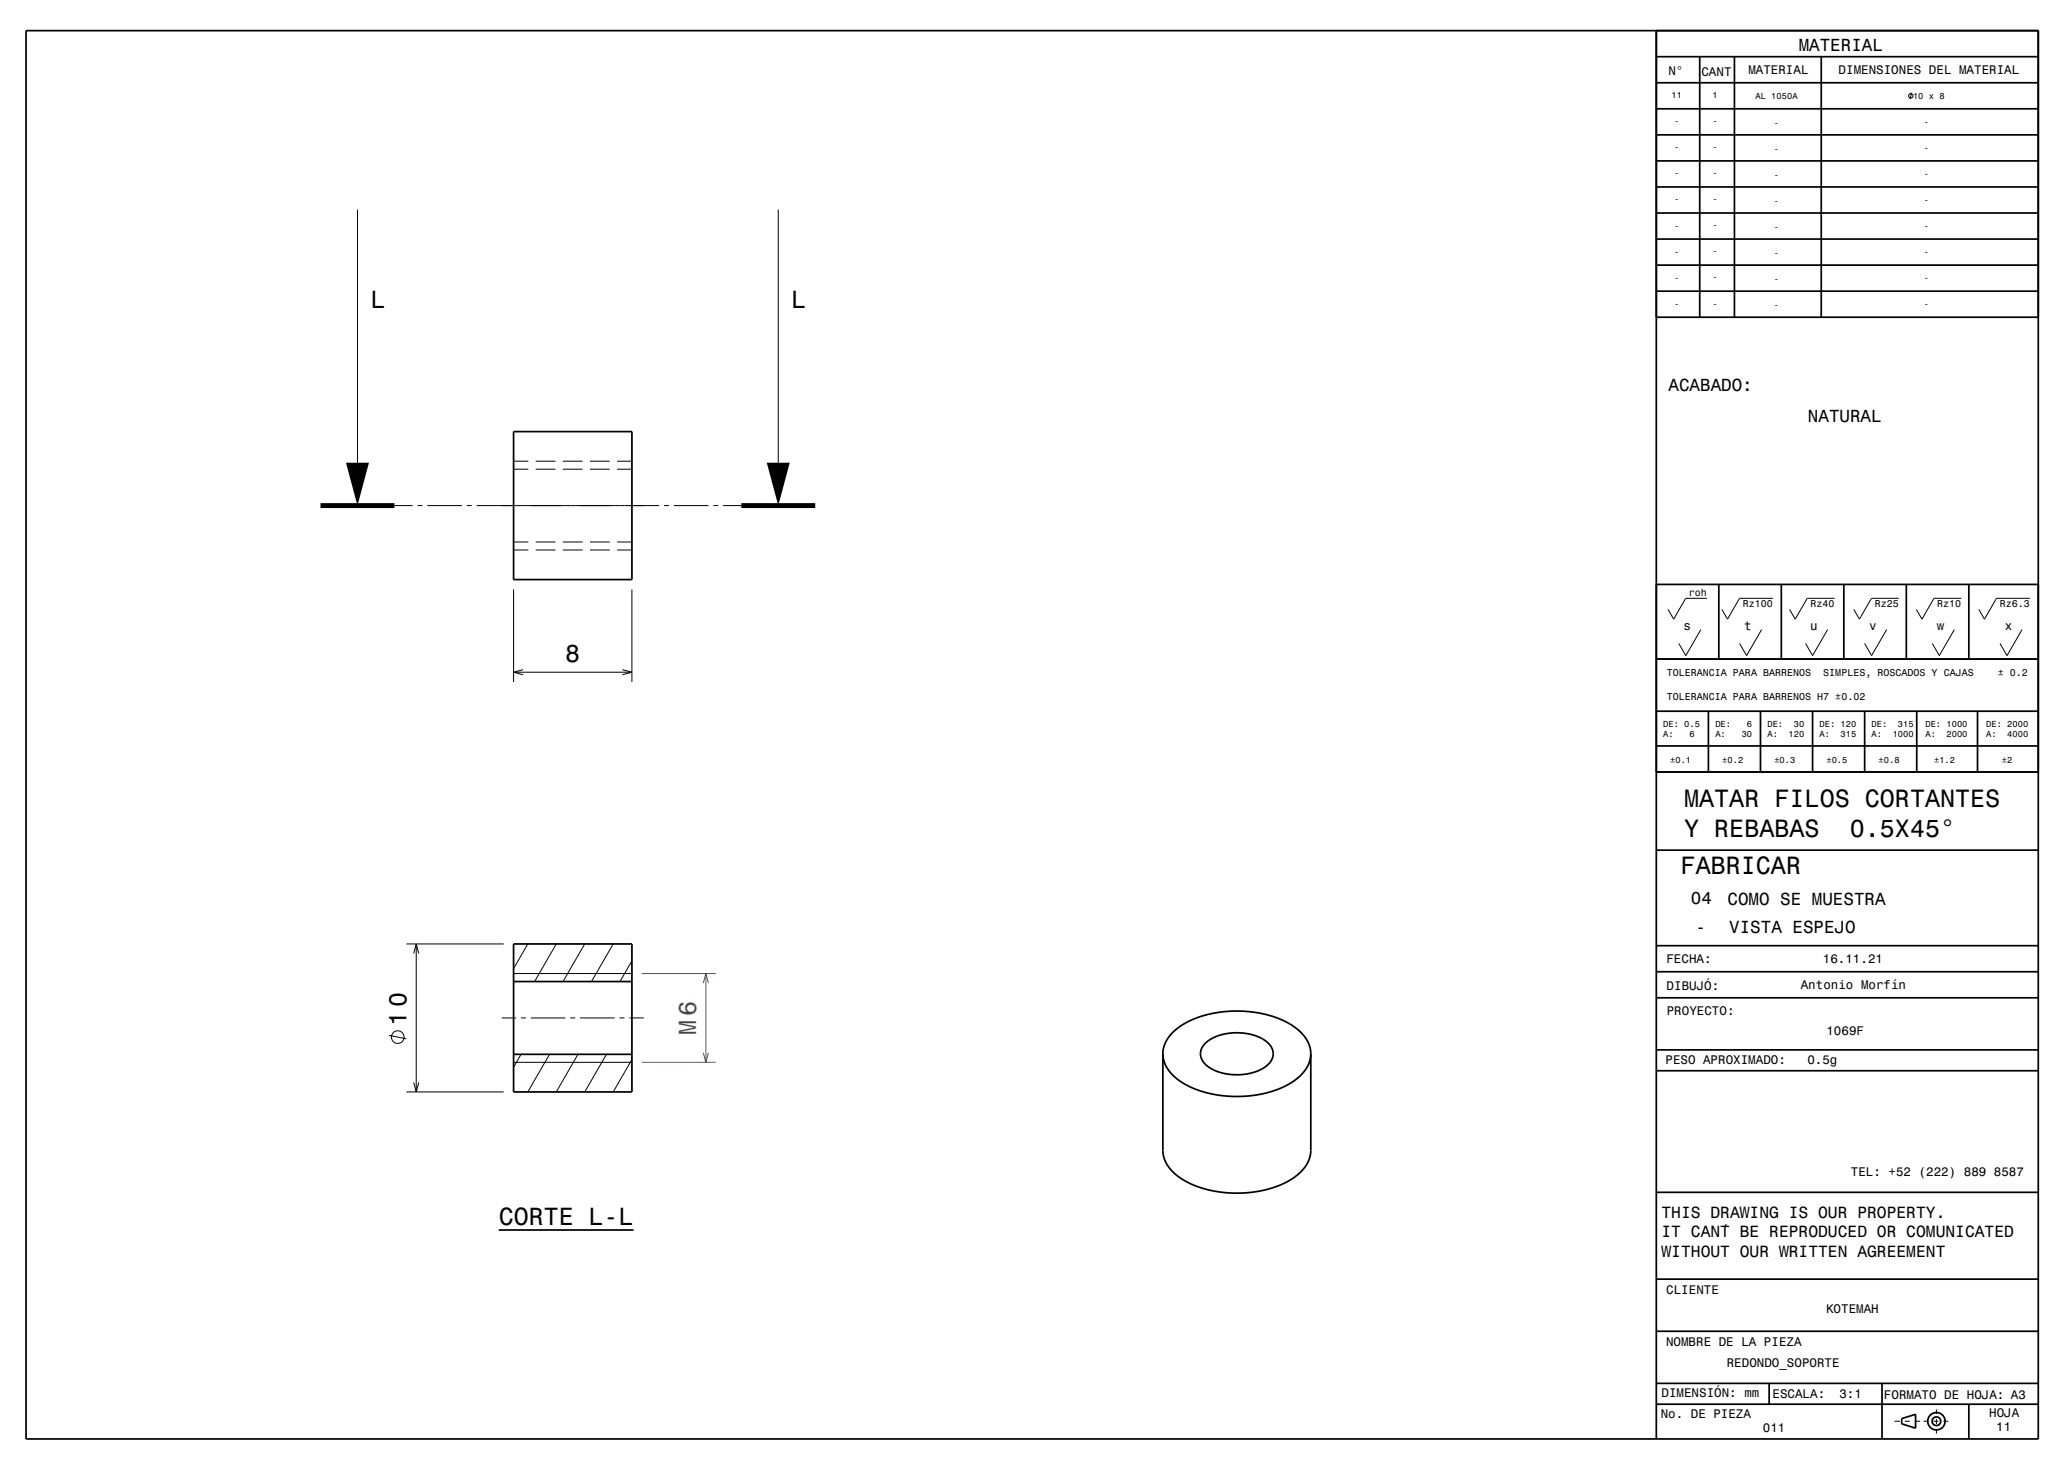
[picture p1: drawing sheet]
<svg xmlns="http://www.w3.org/2000/svg" width="420mm" height="297mm" viewBox="0 0 420 297" stroke-linecap="round" stroke-linejoin="round" font-family="sans-serif">
<g fill="none" stroke="#000" stroke-width=".2">
<path d="M387.6 18.8l-.2 1.2M72.5 42.5v51.3M157.8 42.5v51.3M104.2 95.1h3M104.2 93.5h3M108.7 95.1h4M108.7 93.5h4M114.2 95.1h4M114.2 93.5h4M119.7 95.1h4M119.7 93.5h4M125.2 95.1h3"/>
<path d="M125.2 93.5h3M80 102.5h3.7M84.7 102.5h1M86.7 102.5h7M94.7 102.5h1M96.7 102.5h37M104.2 119.5v18.8M104.2 109.9h3M104.2 111.5h3M108.7 109.9h4M108.7 111.5h4M114.2 109.9h4"/>
<path d="M114.2 111.5h4M119.7 109.9h4M119.7 111.5h4M125.2 109.9h3M125.2 111.5h3M128.2 119.5v18.8M134.7 102.5h1M136.7 102.5h7M144.7 102.5h1M146.7 102.5h3.6M104.2 136.3h24M106.1 135.8l-1.9 .5 1.9 .5"/>
<path d="M126.2 135.8l2 .5-2 .5M344.9 127.6l-3 5.3-1.4-2.4M346.2 121.3h-4.3l-2.5 4.2-1.1-2M357.3 127.6l-3.1 5.3-1.4-2.4M359.5 121.3h-6.7l-2.5 4.2-1.1-2M370.6 127.6l-3 5.3-1.4-2.4M372.1 121.3h-5.6l-2.4 4.2-1.2-2M382.6 127.6l-3 5.3-1.5-2.4M385.1 121.3h-5.6l-2.4 4.2-1.1-2M396.3 127.6l-3 5.3-1.4-2.4M397.8 121.3h-5.6l-2.4 4.2-1.2-2M410.1 127.6l-3.1 5.3-1.4-2.4"/>
<path d="M411.7 121.3h-6.8l-2.4 4.2-1.2-2M82.4 191.4h19.8M83.9 193.3l.5-1.9 .5 1.9M84.4 191.4v30M104.2 197.4h24M107 191.4l-2.8 5M112.8 191.4l-4.4 7.6M118.6 191.4l-4.4 7.6M124.4 191.4l-4.4 7.6M128.2 194.8l-2.5 4.2M78.9 209.9l3.5 .7M83.9 219.4l.5 2 .5-2"/>
<path d="M101.8 206.4h2.9M104.2 215.4h24M105.7 206.4h1M105.7 213.7l-1.5 2.7M107.7 206.4h7M111.4 213.7l-4.4 7.7M115.7 206.4h1M117.2 213.7l-4.4 7.7M117.7 206.4h7M123 213.7l-4.4 7.7M125.7 206.4h1M127.7 206.4h2.9"/>
<path d="M128.2 214.8l-3.8 6.6M82.4 221.4h19.8M384.2 288.1h1.1M386.3 288.1h1M388.3 288.1h1.1M390.1 288.1h1M392.1 288.1h1M392.7 285.7v1M392.7 287.7v1M392.7 289.7v.9M394.1 288.1h1"/>
<circle cx="387.5" cy="19.4" r=".45"/>
<circle cx="80.7" cy="210.3" r="1.28"/>
</g>
<path d="M130.2 197.4h15M142.6 199.3l.6-1.9 .5 1.9M143.2 197.4v18M130.2 215.4h15M142.6 213.4l.6 2 .5-2" fill="none" stroke="#800080" stroke-width=".2"/>
<g fill="none" stroke="#000" stroke-width=".35">
<path d="M5.3 6.2h408.1v285.5h-408.1zM335.9 6.2v285.5M335.9 16.8h77.4M335.9 11.5h77.4M344.7 11.5v52.8M351.7 11.5v52.8M369.4 11.5v52.8M335.9 37.9h77.4M335.9 32.6h77.4M335.9 27.3h77.4M335.9 22.1h77.4M335.9 59h77.5"/>
<path d="M335.9 53.7h77.4M335.9 48.5h77.4M335.9 43.2h77.4M335.9 64.3h77.5M104.2 87.5h24v30h-24zM335.9 118.5h77.5M348.6 118.5v15.1M361.3 118.5v15.1M373.9 118.5v15.1M386.6 118.5v15.1M399.3 118.5v15.1M335.9 133.6h77.5"/>
<path d="M335.9 156.5h77.5M335.9 144.2h77.5M335.9 151.2h77.5M346.5 144.2v12.3M357 144.2v12.3M367.6 144.2v12.3M378.2 144.2v12.3M388.7 144.2v12.3M401 144.2v12.3M335.9 172.4h77.5M104.2 191.4h24v30h-24zM104.2 199h24"/>
<path d="M335.9 191.7h77.5M335.9 197h77.5M104.2 213.7h24M235.8 213.6v19.9l.2 1.2 .5 1.1 .8 1.2 1.3 1.2 1.6 1.1 1.7 .9 2.1 .7 2.1 .5 2.4 .4 2.3 .1 2.2-.1 2.4-.3 2.1-.5 2.2-.8 1.8-.9 1.5-1 1.2-1.1 .9-1.3 .5-1.3 .2-1.2v-19.8M235.8 213.6l.3 1.8 .9 1.6 1.3 1.4 1.9 1.3 2.3 1.1 2.7 .9 2.6 .4 3 .2 2.7-.1 2.9-.5 2.6-.8 2.4-1.1 1.7-1.2 1.5-1.5 .9-1.7 .3-1.8M235.8 213.6l.3-1.6 .8-1.5 1.3-1.6 1.9-1.3 2.1-1 2.6-.9 3.1-.6 2.7-.1 3 .1 2.9 .5 2.6 .8 2.3 1.1 2 1.4 1.2 1.4 .9 1.5 .3 1.8M244.5 211.5a10.8 10.8 0 0 1 10.2-1.5 4.4 4.4 0 0 1 3.5 3.7 4.6 4.6 0 0 1-3.6 3.6 10.9 10.9 0 0 1-10.1-1.5 2.8 2.8 0 0 1 0-4.3zM335.9 202.3h77.5M335.9 217.1h77.5M335.9 212.8h77.5M101.2 249.4h27.3M335.9 259.3h77.5"/>
<path d="M335.9 241.7h77.5M335.9 269.9h77.5M335.9 284.7h77.5M335.9 280.5h77.5M358.8 280.5v4.2M381.7 280.5v11.2M385.7 287.6l2.8-.9v2.8l-2.8-.8zM399.3 284.7v7"/>
<circle cx="392.7" cy="288.1" r="1.76"/>
<circle cx="392.7" cy="288.1" r=".88"/>
</g>
<path d="M65 102.5h15M150.3 102.5h15" fill="none" stroke="#000" stroke-width="1" stroke-linecap="butt"/>
<g fill="#000">
<path d="M70.2 93.8h4.6l-2.3 8.7z" fill-rule="evenodd"/>
<path d="M155.5 93.8h4.7l-2.4 8.7z" fill-rule="evenodd"/>
</g>
<g font-size="5.1">
<text x="341.5" y="163.5">MATAR FILOS CORTANTES</text>
<text x="341.5" y="169.6">Y REBABAS</text>
<text x="375.1" y="169.6">0.5X45°</text>
<text x="340.8" y="177.2">FABRICAR</text>
</g>
<g font-size="5">
<text x="75.1" y="62.5">L</text>
<text x="160.5" y="62.5">L</text>
<text x="114.6" y="134.3">8</text>
<text x="82.4" y="208" transform="rotate(-90 82.4 208)">10</text>
<text x="101.2" y="248.4">CORTE L-L</text>
</g>
<text font-size="5" fill="#800080" x="141.2" y="209.8" transform="rotate(-90 141.2 209.8)">M6</text>
<g font-size="3.6">
<text x="364.8" y="10.3">MATERIAL</text>
<text x="338.4" y="79.3">ACABADO:</text>
<text x="366.7" y="85.6">NATURAL</text>
<text x="342.9" y="183.3">04</text>
<text x="350.3" y="183.5">COMO SE MUESTRA</text>
<text x="343.9" y="189.2">-</text>
<text x="350.7" y="189.1">VISTA ESPEJO</text>
</g>
<g font-size="3.3">
<text x="337" y="246.8">THIS DRAWING IS OUR PROPERTY.</text>
<text x="337" y="250.8">IT CAN´T BE REPRODUCED OR COMUNICATED</text>
<text x="337" y="254.7">WITHOUT OUR WRITTEN AGREEMENT</text>
</g>
<g font-size="2.5">
<text x="338.3" y="15.2">N°</text>
<text x="345.1" y="15.3">CANT</text>
<text x="354.6" y="15">MATERIAL</text>
<text x="372.9" y="15">DIMENSIONES DEL MATERIAL</text>
<text x="341.4" y="127.6">s</text>
<text x="353.7" y="127.6">t</text>
<text x="367.1" y="127.6">u</text>
<text x="379.1" y="127.6">v</text>
<text x="392.8" y="127.6">w</text>
<text x="406.6" y="127.6">x</text>
<text x="338" y="195.2">FECHA:</text>
<text x="369.7" y="195.2">16.11.21</text>
<text x="338" y="200.7">DIBUJÓ:</text>
<text x="365.2" y="200.5">Antonio Morfín</text>
<text x="338" y="205.8">PROYECTO:</text>
<text x="370.4" y="209.8">1069F</text>
<text x="337.8" y="215.7">PESO APROXIMADO:</text>
<text x="366.5" y="215.8">0.5g</text>
<text x="375.4" y="238.4">TEL: +52 (222) 889 8587</text>
<text x="337.9" y="262.3">CLIENTE</text>
<text x="370.3" y="266.2">KOTEMAH</text>
<text x="337.9" y="272.9">NOMBRE DE LA PIEZA</text>
<text x="350.2" y="277.2">REDONDO_SOPORTE</text>
<text x="336.8" y="287.4">No. DE PIEZA</text>
<text x="337" y="283.3">DIMENSIÓN: mm</text>
<text x="359.5" y="283.4">ESCALA:</text>
<text x="373" y="283.4">3:1</text>
<text x="382.1" y="283.6">FORMATO DE HOJA: A3</text>
<text x="403.4" y="287.2">HOJA</text>
<text x="357.5" y="290.4">011</text>
<text x="404.8" y="290.1">11</text>
</g>
<g font-size="2">
<text x="342.5" y="120.9">roh</text>
<text x="353.4" y="123.1">Rz100</text>
<text x="367.2" y="123.1">Rz40</text>
<text x="380.2" y="123.1">Rz25</text>
<text x="392.9" y="123.1">Rz10</text>
<text x="405.5" y="123.1">Rz6.3</text>
<text x="338" y="137">TOLERANCIA PARA BARRENOS</text>
<text x="369.8" y="137">SIMPLES, ROSCADOS Y CAJAS</text>
<text x="405.2" y="137">± 0.2</text>
<text x="338" y="141.9">TOLERANCIA PARA BARRENOS H7 ±0.02</text>
</g>
<g font-size="1.8">
<text x="339" y="19.9">11</text>
<text x="347.3" y="19.9">1</text>
<text x="356" y="20.2">AL 1050A</text>
<text x="388" y="20">10 x 8</text>
<text x="339.5" y="25.2">-</text>
<text x="347.3" y="25.2">-</text>
<text x="359.8" y="25.4">-</text>
<text x="390.2" y="25.3">-</text>
<text x="339.5" y="30.5">-</text>
<text x="339.5" y="35.8">-</text>
<text x="347.3" y="30.5">-</text>
<text x="347.3" y="35.7">-</text>
<text x="359.8" y="30.7">-</text>
<text x="390.2" y="30.6">-</text>
<text x="390.2" y="35.9">-</text>
<text x="339.5" y="41">-</text>
<text x="347.3" y="41">-</text>
<text x="359.8" y="36">-</text>
<text x="359.8" y="41.3">-</text>
<text x="390.2" y="41.2">-</text>
<text x="339.5" y="46.3">-</text>
<text x="347.3" y="46.3">-</text>
<text x="359.8" y="46.6">-</text>
<text x="390.2" y="46.5">-</text>
<text x="339.5" y="51.6">-</text>
<text x="347.3" y="51.6">-</text>
<text x="359.8" y="51.9">-</text>
<text x="390.2" y="51.7">-</text>
<text x="339.5" y="56.9">-</text>
<text x="347.3" y="56.9">-</text>
<text x="359.8" y="57.2">-</text>
<text x="390.2" y="57">-</text>
<text x="339.5" y="62.2">-</text>
<text x="347.3" y="62.1">-</text>
<text x="359.8" y="62.4">-</text>
<text x="390.2" y="62.3">-</text>
<text x="337.3" y="147.3">DE: 0.5</text>
<text x="337.3" y="149.4">A:</text>
<text x="342.7" y="149.4">6</text>
<text x="347.9" y="147.3">DE:</text>
<text x="347.9" y="149.4">A:</text>
<text x="353.2" y="149.4">30</text>
<text x="354.3" y="147.3">6</text>
<text x="358.4" y="147.3">DE:</text>
<text x="358.4" y="149.4">A:</text>
<text x="362.7" y="149.4">120</text>
<text x="363.8" y="147.3">30</text>
<text x="369" y="147.3">DE: 120</text>
<text x="369" y="149.4">A:</text>
<text x="373.3" y="149.4">315</text>
<text x="379.6" y="147.3">DE:</text>
<text x="379.6" y="149.4">A:</text>
<text x="383.8" y="149.4">1000</text>
<text x="384.9" y="147.3">315</text>
<text x="390.5" y="147.3">DE: 1000</text>
<text x="390.5" y="149.4">A:</text>
<text x="394.8" y="149.4">2000</text>
<text x="402.8" y="147.3">DE: 2000</text>
<text x="402.8" y="149.4">A:</text>
<text x="407.1" y="149.4">4000</text>
<text x="338.7" y="154.7">±0.1</text>
<text x="349.3" y="154.7">±0.2</text>
<text x="359.8" y="154.7">±0.3</text>
<text x="370.4" y="154.7">±0.5</text>
<text x="381" y="154.7">±0.8</text>
<text x="392.2" y="154.7">±1.2</text>
<text x="406" y="154.7">±2</text>
</g>
</svg>
